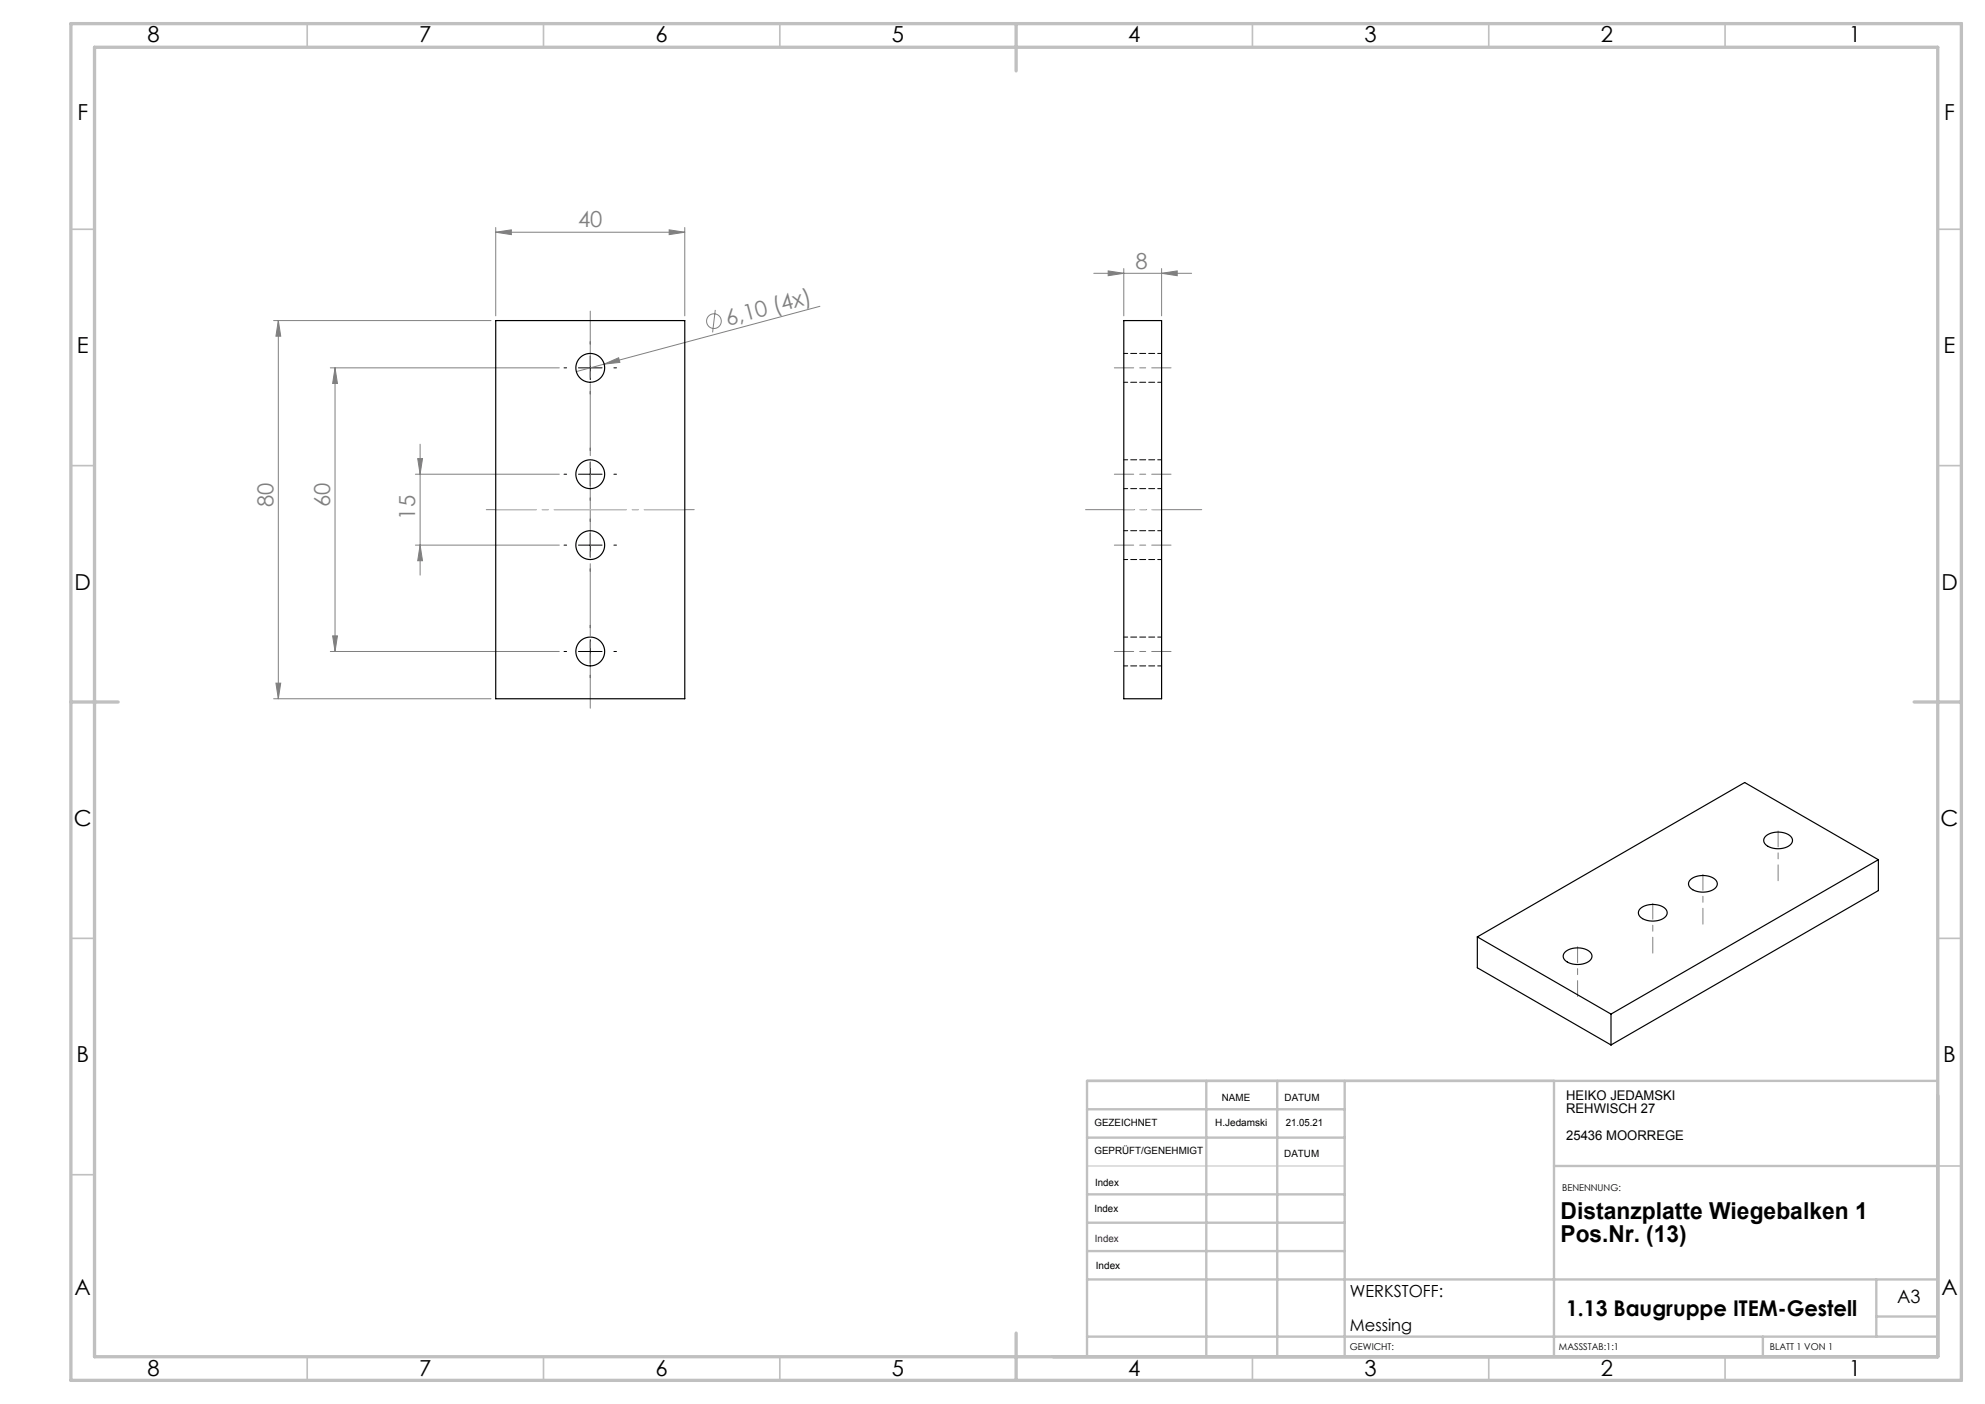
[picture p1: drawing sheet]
<svg xmlns="http://www.w3.org/2000/svg" width="420mm" height="297mm" viewBox="0 0 420 297" stroke-linecap="round" stroke-linejoin="round" font-family="sans-serif">
<g fill="none" stroke="#808080" stroke-width=".21">
<path d="M104.9 49.1l3.3-.5v1zM104.9 48.1v18.7M104.9 49.1h40M141.6 48.6l3.3 .5-3.3 .5zM144.9 48.1v18.7M231.4 57.8h20.7M234.5 57.3l3.3 .5-3.3 .5zM237.8 56.8v10M245.8 57.8l3.3-.5v1zM245.8 56.8v10M57.9 67.8h46M58.9 67.8v80"/>
<path d="M58.9 67.8l.5 3.3h-1zM69.9 77.8h48.4M70.9 77.8v60M70.9 77.8l.5 3.3h-1zM127.8 77l3.1-1.3 .3 1zM151.3 65.6l-.5 4.7M173.5 64.8l-51.6 13.8M88.4 97h1l-.5 3.3zM88.9 94v27.7M87.9 100.3h30.4M87.9 115.3h30.4M88.9 115.3l.5 3.3h-1z"/>
<path d="M69.9 137.8h48.4M70.4 134.5h1l-.5 3.3zM57.9 147.8h46M58.4 144.5h1l-.5 3.3z"/>
<circle cx="151.1" cy="67.9" r="1.56"/>
</g>
<g fill="none" stroke="#000" stroke-width=".21" stroke-dasharray="15.2 1.3 1.3 1.3">
<path d="M119.9 77.8h-.6M124.9 72.8v-.5M129.9 77.8h.5M124.9 95.3v-.5M124.9 82.8v.6M119.9 100.3h-.6M119.9 115.3h-.6M124.9 105.3v.6M124.9 110.3v-.5M129.9 100.3h.5M129.9 115.3h.5M119.9 137.8h-.6"/>
<path d="M124.9 120.3v.6M124.9 132.8v-.5M129.9 137.8h.5M124.9 142.8v.6"/>
</g>
<path d="M122.4 77.8h5M124.9 75.3v5M124.9 97.8v5M122.4 100.3h5M122.4 115.3h5M124.9 112.8v5M122.4 137.8h5M124.9 135.3v5" fill="none" stroke="#000" stroke-width=".21"/>
<path d="M360.3 195.5v-10.5M376.2 186.3v-10.5M333.8 210.8v-10.5M349.7 201.6v-10.5" fill="none" stroke="#808080" stroke-width=".21" stroke-dasharray="15.2 1.3 1.3 1.3" stroke-dashoffset="11.9"/>
<path d="M235.8 77.8h12M235.8 100.3h12M235.8 115.3h12M235.8 137.8h12" fill="none" stroke="#808080" stroke-width=".21" stroke-dasharray="15.2 1.3 1.3 1.3" stroke-dashoffset="11.1"/>
<path d="M254.3 107.8h-24.6" fill="none" stroke="#808080" stroke-width=".21" stroke-dasharray="15.2 1.3 1.3 1.3" stroke-dashoffset="4.9"/>
<path d="M124.9 149.8v-84" fill="none" stroke="#808080" stroke-width=".21" stroke-dasharray="15.2 1.3 1.3 1.3" stroke-dashoffset="3.7"/>
<path d="M102.9 107.8h44" fill="none" stroke="#808080" stroke-width=".21" stroke-dasharray="15.2 1.3 1.3 1.3" stroke-dashoffset="4.7"/>
<path d="M230 246.7h54.5" fill="none" stroke="#c0c0c0" stroke-width=".21"/>
<path d="M237.8 107.8h8" fill="none" stroke="#c0c0c0" stroke-width=".25" stroke-dasharray="15.2 1.3 1.3 1.3" stroke-dashoffset="13.1"/>
<path d="M104.9 107.8h40" fill="none" stroke="#c0c0c0" stroke-width=".25" stroke-dasharray="15.2 1.3 1.3 1.3" stroke-dashoffset="6.7"/>
<g fill="none" stroke="#c0c0c0" stroke-width=".35">
<path d="M65 5v5M115 5v5M165 5v5M265 5v5M315 5v5M365 5v5M15 48.5h5M410 48.5h5M15 98.5h5M410 98.5h5M15 198.5h5M410 198.5h5"/>
<path d="M15 248.5h5M410 246.7h5M65 287v5M115 287v5M165 287v5M265 287v5M315 287v5M365 287v5"/>
</g>
<g fill="none" stroke="#c0c0c0" stroke-width=".5">
<path d="M230 234.7h54.5M255.2 228.7v58.3M270.2 228.7v58.3M284.5 228.7v58.3M328.8 228.7v58.3M410 228.6l-180 .1v58.3M230 252.7h54.5M230 240.7h54.5M230 258.7h54.5M328.8 246.7h81.2M230 264.7h54.5M230 270.7h180"/>
<path d="M397 270.7v12.1M397 278.5h13M230 282.8h180M373 282.8v4.2"/>
</g>
<path d="M15 5h400v287h-400zM20 10h390v277h-390zM215 5v10M15 148.5h10M405 148.5h10M215 282v10" fill="none" stroke="#c0c0c0" stroke-width=".7"/>
<g fill="#808080">
<path d="M127.8 77l3.1-1.3 .3 1z"/>
<path d="M141.6 48.6l3.3 .5-3.3 .5zM104.9 49.1l3.3-.5v1zM245.8 57.8l3.3-.5v1zM234.5 57.3l3.3 .5-3.3 .5z"/>
<path d="M58.9 67.8l.5 3.3h-1zM58.4 144.5h1l-.5 3.3zM70.9 77.8l.5 3.3h-1zM70.4 134.5h1l-.5 3.3zM88.4 97h1l-.5 3.3zM88.9 115.3l.5 3.3h-1z"/>
</g>
<g fill="none" stroke="#000" stroke-width=".25">
<path d="M104.9 67.8h40v80h-40zM237.8 67.8h8v80h-8zM373.5 176.9a4.2 4.2 0 0 1 5.6 .3 1.38 1.38 0 0 1-1 2 4.3 4.3 0 0 1-4.7-.8l-.2-.7zM312.6 198.2v6.5l28.3 16.4M312.6 198.2l28.3 16.3M347 192.2a4.2 4.2 0 0 1 5.6 .3 1.38 1.38 0 0 1-1.1 2 4.3 4.3 0 0 1-4.7-.8l-.1-.7zM357.6 186.1a4.2 4.2 0 0 1 5.6 .2 1.38 1.38 0 0 1-1.1 2.1 4.3 4.3 0 0 1-4.6-.8l-.2-.8zM397.4 181.9l-56.5 32.6M397.4 181.9v6.5l-56.5 32.7M397.4 181.9l-28.2-16.4-56.6 32.7M331.1 201.4a4.2 4.2 0 0 1 5.6 .3 1.38 1.38 0 0 1-1.1 2 4.3 4.3 0 0 1-4.7-.8l-.1-.8zM340.9 214.5v6.6"/>
<circle cx="124.9" cy="77.8" r="3"/>
<circle cx="124.9" cy="100.3" r="3"/>
<circle cx="124.9" cy="115.3" r="3"/>
<circle cx="124.9" cy="137.8" r="3"/>
</g>
<path d="M245.8 74.8h-8M237.8 80.9h8M245.8 97.3h-8M237.8 118.4h8M237.8 103.4h8M245.8 112.3h-8M245.8 134.8h-8M237.8 140.9h8" fill="none" stroke="#000" stroke-width=".21" stroke-dasharray="1.3 .6" stroke-dashoffset=".4"/>
<g font-size="4.9">
<text x="330.2" y="257.9">Distanzplatte Wiegebalken 1</text>
<text x="330.2" y="262.8">Pos.Nr. (13)</text>
</g>
<g font-size="4.7">
<text x="31.2" y="9">8</text>
<text x="88.7" y="9">7</text>
<text x="138.7" y="9">6</text>
<text x="188.7" y="9">5</text>
<text x="238.7" y="9">4</text>
<text x="288.7" y="9">3</text>
<text x="338.7" y="9">2</text>
<text x="391.2" y="9">1</text>
<text x="16.4" y="25.5">F</text>
<text x="411.4" y="25.5">F</text>
<text x="16.3" y="74.7">E</text>
<text x="411.3" y="74.7">E</text>
<text x="15.8" y="124.8">D</text>
<text x="410.8" y="124.8">D</text>
<text x="15.6" y="174.8">C</text>
<text x="410.6" y="174.8">C</text>
<text x="16.2" y="224.7">B</text>
<text x="411.2" y="224.7">B</text>
<text x="15.8" y="274">A</text>
<text x="410.8" y="274">A</text>
<text x="31.2" y="291">8</text>
<text x="88.7" y="291">7</text>
<text x="138.7" y="291">6</text>
<text x="188.7" y="291">5</text>
<text x="238.7" y="291">4</text>
<text x="288.7" y="291">3</text>
<text x="338.7" y="291">2</text>
<text x="391.2" y="291">1</text>
</g>
<g font-size="4.7" fill="#808080">
<text x="122.3" y="48.1">40</text>
<text x="240.2" y="56.8">8</text>
<text x="154" y="68.9" transform="rotate(-15 154 68.9)">6,10 (4x)</text>
<text x="57.9" y="107.2" transform="rotate(-90 57.9 107.2)">80</text>
<text x="69.9" y="107.2" transform="rotate(-90 69.9 107.2)">60</text>
<text x="87.9" y="109.9" transform="rotate(-90 87.9 109.9)">15</text>
</g>
<text font-size="4.6" x="331.4" y="278.3">1.13 Baugruppe ITEM-Gestell</text>
<text font-size="3.9" x="401.4" y="275.6">A3</text>
<g font-size="3.5">
<text x="285.6" y="274.4">WERKSTOFF:</text>
<text x="285.6" y="281.5">Messing</text>
</g>
<g font-size="2.8">
<text x="331.4" y="232.7">HEIKO JEDAMSKI</text>
<text x="331.4" y="235.5">REHWISCH 27</text>
<text x="331.4" y="241.1">25436 MOORREGE</text>
</g>
<g font-size="2.1">
<text x="258.5" y="232.8">NAME</text>
<text x="271.8" y="232.9">DATUM</text>
<text x="231.6" y="238.2">GEZEICHNET</text>
<text x="257.1" y="238.2">H.Jedamski</text>
<text x="272" y="238.2">21.05.21</text>
<text x="231.6" y="244.2">GEPRÜFT/GENEHMIGT</text>
<text x="271.7" y="244.6">DATUM</text>
<text x="231.7" y="250.8">Index</text>
<text x="231.6" y="256.4">Index</text>
<text x="231.9" y="268.5">Index</text>
</g>
<text font-size="2.1" fill="#400040" x="231.7" y="262.7">Index</text>
<g font-size="2">
<text x="330.5" y="251.9">BENENNUNG:</text>
<text x="285.6" y="285.5">GEWICHT:</text>
<text x="329.9" y="285.6">MASSSTAB:1:1</text>
<text x="374.5" y="285.6">BLATT 1 VON 1</text>
</g>
</svg>
